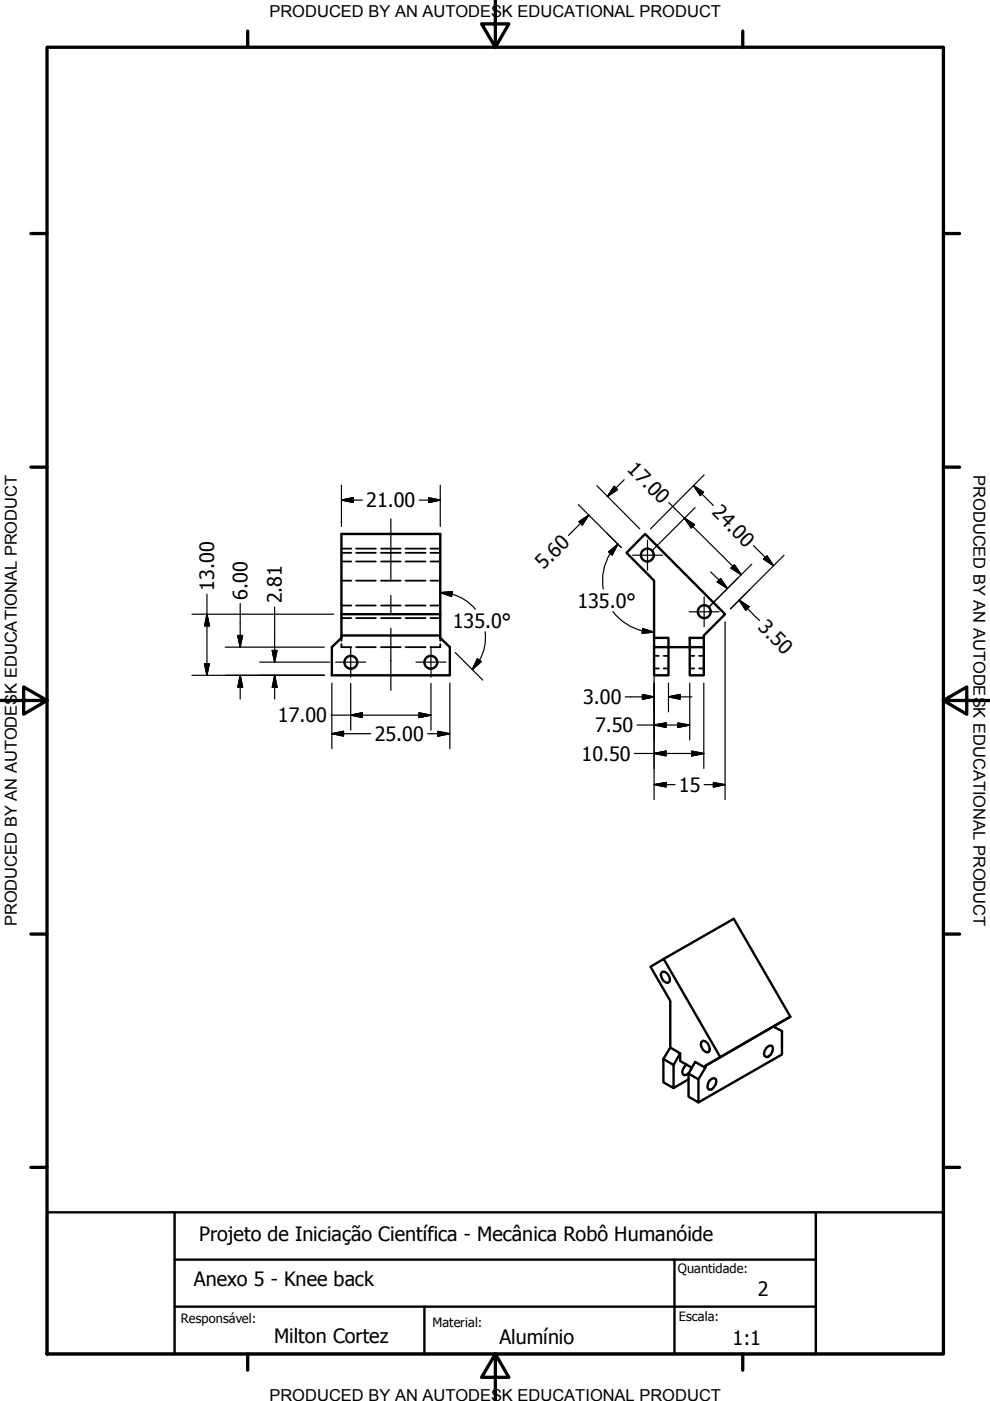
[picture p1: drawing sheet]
<svg xmlns="http://www.w3.org/2000/svg" width="210mm" height="297mm" viewBox="0 0 210 297" stroke-linecap="round" stroke-linejoin="round" font-family="sans-serif">
<!-- layer: Visible (ANSI) -->
<g fill="none" stroke="#000" stroke-width=".51">
<path d="M72.4 113.2h20.9v22l2.1 2v6h-25v-6l2-2zM72.4 134.7h20.9M72.4 130.2h20.9M138.7 135.2h3v2h-3zM138.7 135.2v-12.1l-5.9-5.9 4-4 16.9 17-4.5 4.5v.5M138.7 137.2v6h3v-6h4.5v6h3v-6M146.2 135.2h3v2h-3zM140.3 206.2l.3-.2a1.71 1.71 0 0 1 1.3 2.2l-.4 .2a1.64 1.64 0 0 1-1.2-2.2zM140.7 203.3l14.9-8.5 12 20.8-3.3 1.8v.5l1.5 .7v5l-17.7 10.1M164.3 217.4l-14.8 8.6M167.6 215.6l-14.9 8.5M140.7 224.5v5l2.1 1.2v-4.9"/>
<path d="M142.1 222.1l2.1 1.2-1.4 2.5-2.1-1.3zM142.1 222.1v-9.9l-4.2-7.2 2.8-1.7 12 20.8-3.2 1.9v.4M144.2 223.3v1.7l2.5 1.4M145.5 225.7a1.81 1.81 0 0 0-.7 2.1l.3 .2 .4-.1 .5-.4M146 227.6v4.9l2.1 1.2v-4.9M146 228.8l-3.2 1.9M146.6 226.3l-.1 .4M147.4 225.2l2.1 1.2-1.4 2.4-2.1-1.2zM148.7 220.9l.4-.3a1.74 1.74 0 0 1 1.3 2.3l-.3 .2a1.71 1.71 0 0 1-1.4-2.2zM150.4 229.1l1-.5 .4 .2a1.78 1.78 0 0 1-1.4 2.3 1.25 1.25 0 0 1 0-2zM162.5 222.2l.4-.4 .5-.1 .4 .2a1.8 1.8 0 0 1-1.3 2.2l-.4-.2-.1-.5 .1-.6z"/>
<circle cx="137.3" cy="117.7" r="1.37"/>
<circle cx="149.3" cy="129.7" r="1.37"/>
<circle cx="74.4" cy="140.4" r="1.37"/>
<circle cx="91.3" cy="140.4" r="1.37"/>
</g>
<!-- layer: Hidden (ANSI) -->
<g fill="none" stroke="#000" stroke-width=".38">
<path d="M72.4 117.2h2.1M72.4 119h2.1M72.4 116.3h2.1M75.5 117.2h4.2M75.5 119h4.2M75.5 116.3h4.2M80.8 117.2h4.2M80.8 119h4.2M80.8 116.3h4.2M86 117.2h4.2M86 119h4.2M86 116.3h4.2"/>
<path d="M91.2 117.2h2.1M91.2 119h2.1M91.2 116.3h2.1M72.4 135.2v.7M72.4 136.6v.6h2.1M72.4 123.1h2.1M72.4 131h2.1M72.4 128.4h2.1M75.5 137.2h4.2M75.5 123.1h4.2M75.5 131h4.2M75.5 128.4h4.2"/>
<path d="M80.8 137.2h4.2M80.8 123.1h4.2M80.8 131h4.2M80.8 128.4h4.2M86 137.2h4.2M86 123.1h4.2M86 131h4.2M86 128.4h4.2M91.2 123.1h2.1M91.2 131h2.1M91.2 128.4h2.1M93.3 135.2v.7"/>
<path d="M93.3 136.6v.6h-2.1M138.7 139.1h1M140.7 139.1h1M146.2 139.1h1M148.2 139.1h1M138.7 141.7h1M140.7 141.7h1M146.2 141.7h1M148.2 141.7h1"/>
</g>
<!-- layer: Border (ANSI) -->
<g fill="none" stroke="#000" stroke-width=".7">
<path d="M10 10h190v277.1h-190zM52.5 6.6v3.4M105 0v10l-2.9-4.9h5.8l-2.9 4.9M157.5 6.6v3.4M6.5 49.5h3.5M200 49.5h3.5M6.5 99h3.5M200 99h3.5M0 148.5h10l-5-2.8v5.7l5-2.9M200 148.5l5 2.9v-5.7l-5 2.8h10M6.5 198h3.5M200 198h3.5"/>
<path d="M6.5 247.5h3.5M200 247.5h3.5M52.5 287.1v3.4M105 287.1l2.9 4.9h-5.8l2.9-4.9v9.9M157.5 287.1v3.4"/>
</g>
<!-- layer: Title (ANSI) -->
<path d="M10 257h190v30.1h-190zM37 257v30.1M173 257v30.1M37 277h136M37 267.1h136M90 277v10.1M143 267.1v20" fill="none" stroke="#000" stroke-width=".51"/>
<!-- layer: Dimension (ANSI) -->
<g fill="none" stroke="#000" stroke-width=".25">
<path d="M72.4 106l2.5-.5v1zM72.4 106h4.4M72.4 102.9v8.7M88.9 106h4.4M90.9 105.5l2.4 .5-2.4 .5zM93.3 102.9v8.7M122.6 107l9.1 9.1M122.7 110.6l2.1-1.4-1.4 2.1zM124.8 109.2l-4.3 4.3M126.6 103l9 9.1M129 117l2-1.6-1.2 2.3zM129.4 117.3a11 11 0 0 0-1.5 7.6"/>
<path d="M130.2 103.1l.7 .7-2.1 1.5zM131 115.4l-1.6 1.9M132.3 101.7l-3.5 3.6M141.8 106.5l15.4 15.3M145.1 109.8l2.2 1.4-.7 .7zM147.1 103l2.1 1.4-.7 .7zM147.1 103l4.2 4.2M147.4 107.6l-9 9M149.3 100.7l-11.4 11.4M155.7 119.7l1.5 2.1-2.2-1.4zM159.4 119.6l-9 9M159.8 115.7l4.2 4.2"/>
<path d="M161.9 118.5l.7-.7 1.4 2.1zM166.2 117.7l-11.3 11.4M40.7 130.2h30M43.9 130.2l.5 2.5h-1zM43.9 126v17.2M47.8 137.2h21M50.4 134.7h1l-.5 2.5zM50.9 127.9v9.3M57.7 137.9h1l-.5 2.5zM58.2 128.7v11.7M93.3 125.7l2.6-.2-.1 1zM93.3 125.7a9.6 9.6 0 0 1 5.9 1.9l1.6 1.6"/>
<path d="M93.3 122.5v6.1M96.5 138.4l5.9 5.8M101.2 139.7l.8 .6-1.9 1.7zM102.8 133.9a9.6 9.6 0 0 1-1.1 6.1l-1.6 2M130 129.7a11 11 0 0 0 8.7 4.3M136.3 133.3l2.4 .7-2.6 .2zM138.7 136.8v32.7M150.7 121.3l3.5 3.5M152.8 122.7l1.4 2.1-2.1-1.4zM153.7 131.8v37.7M156.7 127.2l2.1 1.4-.7 .8zM156.7 127.2l4.3 4.4"/>
<path d="M40.7 143.2h28.1M43.4 140.7h1l-.5 2.5zM50.9 143.2l.5 2.5h-1zM50.9 143.2v5M55.1 140.4h14.7M58.2 143.2l.5 2.5h-1zM58.2 143.2v5M70.2 151.6h21.2M70.4 155.6l2.4-.5v1zM70.4 155.6h8.2M70.4 144.8v13.9M74.4 151.6l2.4-.5v1z"/>
<path d="M74.4 144.9v9.9M88.8 151.1l2.6 .5-2.6 .5zM90.7 155.6h4.7M91.4 144.9v9.9M92.8 155.1l2.6 .5-2.6 .5zM95.4 144.8v13.9M132.6 147.8h6.1M134.5 159.8h14.7M135.1 153.7h11.1M136.2 147.2l2.5 .6-2.5 .5zM138.7 153.7l2.5-.4v.9zM138.7 159.8l2.5-.6v1.1z"/>
<path d="M141.7 147.8l2.5-.6v1.1zM141.7 147.8h5M141.7 144.8v6.1M143.7 153.3l2.5 .4-2.5 .5zM146.2 144.8v12.1M146.7 159.2l2.5 .6-2.5 .5zM149.2 144.8v18.1M138.7 166.4l2.5-.5v1zM138.7 166.4h4.4M149.3 166.4h4.4M151.3 165.9l2.4 .5-2.4 .5z"/>
</g>
<g fill="#000" stroke="#000" stroke-width=".25">
<path d="M72.4 106l2.5-.5zM72.4 106l2.5-.5v1zM90.9 106.5l2.4-.5zM90.9 105.5l2.4 .5-2.4 .5zM124.8 109.2l-1.4 2.1zM122.7 110.6l2.1-1.4-1.4 2.1zM131 115.4l-1.2 2.3zM129 117l2-1.6-1.2 2.3zM130.2 103.1l-1.4 2.2zM130.2 103.1l.7 .7-2.1 1.5zM145.1 109.8l2.2 1.4zM145.1 109.8l2.2 1.4-.7 .7z"/>
<path d="M147.1 103l2.1 1.4zM147.1 103l2.1 1.4-.7 .7zM161.9 118.5l2.1 1.4zM161.9 118.5l.7-.7 1.4 2.1zM43.9 130.2l.5 2.5zM43.9 130.2l.5 2.5h-1zM50.4 134.7l.5 2.5zM50.4 134.7h1l-.5 2.5zM57.7 137.9l.5 2.5zM57.7 137.9h1l-.5 2.5zM93.3 125.7l2.6-.2zM93.3 125.7l2.6-.2-.1 1z"/>
<path d="M101.2 139.7l-1.1 2.3zM101.2 139.7l.8 .6-1.9 1.7zM136.1 134.2l2.6-.2zM136.3 133.3l2.4 .7-2.6 .2zM152.1 123.4l2.1 1.4zM152.8 122.7l1.4 2.1-2.1-1.4zM155 120.4l2.2 1.4zM155.7 119.7l1.5 2.1-2.2-1.4zM156.7 127.2l2.1 1.4zM156.7 127.2l2.1 1.4-.7 .8zM43.4 140.7l.5 2.5zM43.4 140.7h1l-.5 2.5z"/>
<path d="M50.9 143.2l.5 2.5zM50.9 143.2l.5 2.5h-1zM58.2 143.2l.5 2.5zM58.2 143.2l.5 2.5h-1zM70.4 155.6l2.4-.5zM70.4 155.6l2.4-.5v1zM74.4 151.6l2.4-.5zM74.4 151.6l2.4-.5v1zM88.8 152.1l2.6-.5zM88.8 151.1l2.6 .5-2.6 .5zM92.8 156.1l2.6-.5zM92.8 155.1l2.6 .5-2.6 .5z"/>
<path d="M136.2 148.3l2.5-.5zM136.2 147.2l2.5 .6-2.5 .5zM138.7 153.7l2.5-.4zM138.7 153.7l2.5-.4v.9zM138.7 159.8l2.5-.6zM138.7 159.8l2.5-.6v1.1zM143.7 154.2l2.5-.5zM143.7 153.3l2.5 .4-2.5 .5zM141.7 147.8l2.5-.6zM141.7 147.8l2.5-.6v1.1zM138.7 166.4l2.5-.5zM138.7 166.4l2.5-.5v1z"/>
<path d="M146.7 160.3l2.5-.5zM146.7 159.2l2.5 .6-2.5 .5zM151.3 166.9l2.4-.5zM151.3 165.9l2.4 .5-2.4 .5z"/>
</g>
<!-- layer: Centerline (ANSI) -->
<path d="M82.9 110v13.2M82.9 126.2v4M82.9 133.2v13.2" fill="none" stroke="#000" stroke-width=".25"/>
<!-- layer: Center Mark (ANSI) -->
<path d="M134.1 117.7h6.4M137.3 114.5v6.4M74.4 137.2v6.4M91.4 137.2v6.4M146.1 129.7h6.4M149.3 126.5v6.4M71.2 140.4h6.3M88.2 140.4h6.4" fill="none" stroke="#000" stroke-width=".25"/>
<g font-size="4.2">
<text x="132.8" y="99.7" transform="rotate(45 132.8 99.7)">17.00</text>
<text x="77.7" y="107.6">21.00</text>
<text x="150.7" y="108.8" transform="rotate(45 150.7 108.8)">24.00</text>
<text x="45.4" y="125.2" transform="rotate(-90 45.4 125.2)">13.00</text>
<text x="115.3" y="121" transform="rotate(-45 115.3 121)">5.60</text>
<text x="52.5" y="127.1" transform="rotate(-90 52.5 127.1)">6.00</text>
<text x="59.8" y="127.9" transform="rotate(-90 59.8 127.9)">2.81</text>
<text x="122.4" y="128.8">135.0°</text>
<text x="96" y="133.1">135.0°</text>
<text x="160.5" y="133.2" transform="rotate(45 160.5 133.2)">3.50</text>
<text x="123.6" y="149.3">3.00</text>
<text x="58.9" y="153.1">17.00</text>
<text x="126.2" y="155.2">7.50</text>
<text x="79.4" y="157.1">25.00</text>
<text x="123.3" y="161.3">10.50</text>
<text x="144" y="167.9">15</text>
<text x="42.2" y="263.1">Projeto de Iniciação Científica - Mecânica Robô Humanóide</text>
<text x="41.1" y="272.7">Anexo 5 - Knee back</text>
<text x="160.7" y="274.7">2</text>
<text x="58.1" y="284.8">Milton Cortez</text>
<text x="105.9" y="285">Alumínio</text>
<text x="155.3" y="285.1">1:1</text>
</g>
<g font-size="3.5">
<text x="57.1" y="3.6">PRODUCED BY AN AUTODESK EDUCATIONAL PRODUCT</text>
<text x="206.4" y="100.7" transform="rotate(90 206.4 100.7)">PRODUCED BY AN AUTODESK EDUCATIONAL PRODUCT</text>
<text x="3.6" y="196.4" transform="rotate(-90 3.6 196.4)">PRODUCED BY AN AUTODESK EDUCATIONAL PRODUCT</text>
<text x="57.1" y="297">PRODUCED BY AN AUTODESK EDUCATIONAL PRODUCT</text>
</g>
<g font-size="2.7">
<text x="143.7" y="269.9">Quantidade:</text>
<text x="38.4" y="280.6">Responsável:</text>
<text x="91.7" y="281.3">Material:</text>
<text x="144" y="280">Escala:</text>
</g>
</svg>
